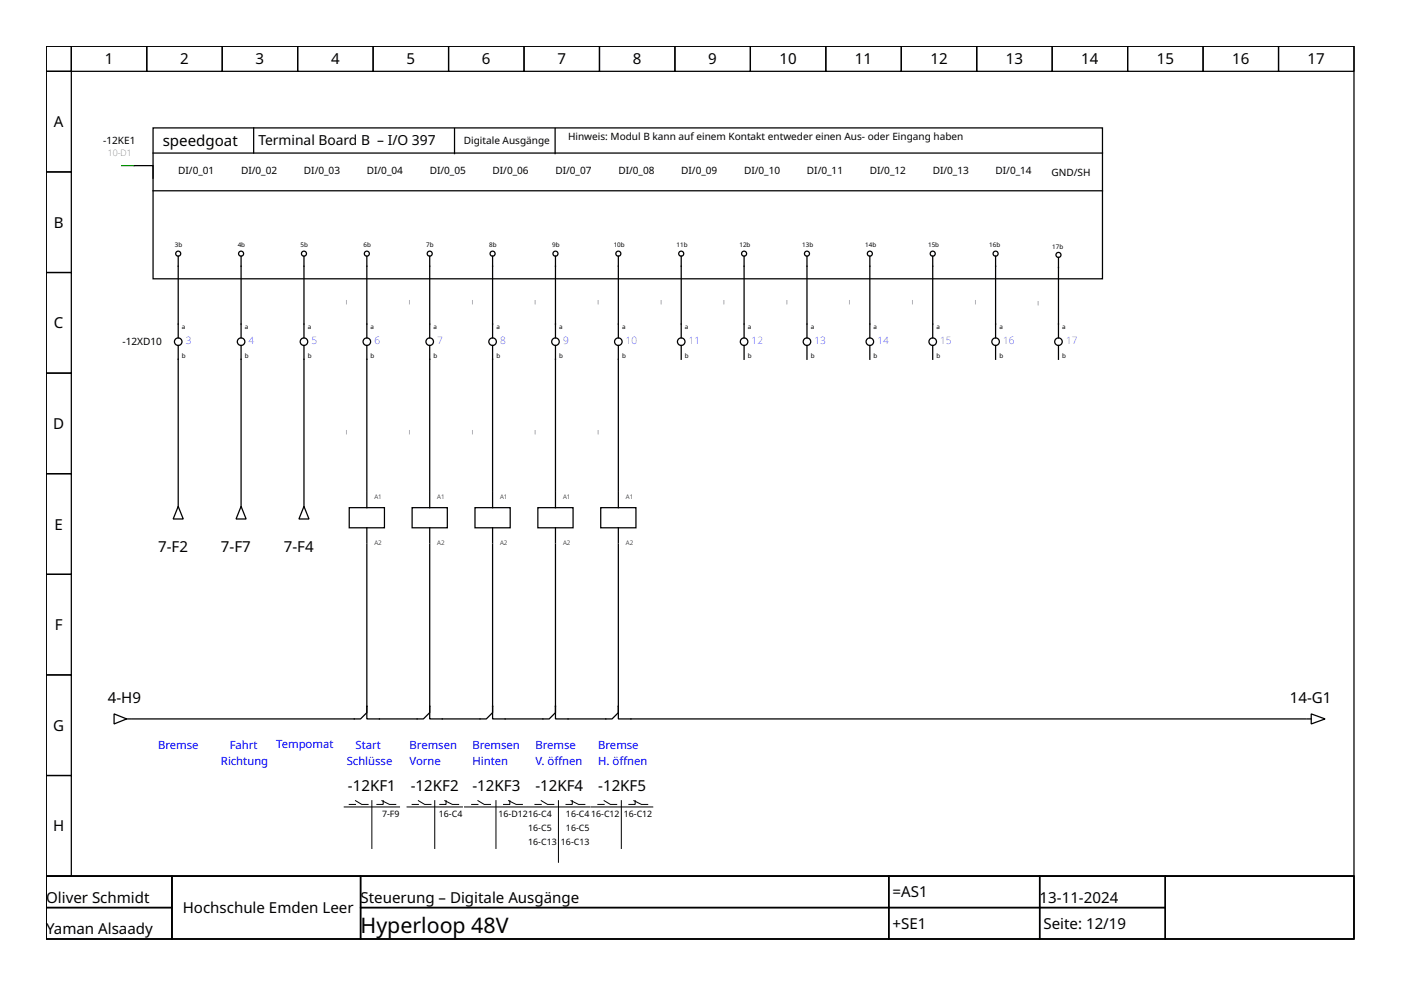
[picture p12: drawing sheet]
<svg xmlns="http://www.w3.org/2000/svg" width="297mm" height="210mm" viewBox="0 0 297 210" stroke-linecap="round" stroke-linejoin="round" font-family="sans-serif">
<g fill="none" stroke="#000" stroke-width=".27">
<path d="M9.8 9.8h277.3v176h-277.3zM9.8 9.8h5.3v5.3h-5.3zM9.8 15.1h5.3v21.4h-5.3zM15.1 9.8h16v5.3h-16zM31.1 9.8h16v5.3h-16zM47.1 9.8h16v5.3h-16zM63.1 9.8h16v5.3h-16zM79.1 9.8h16v5.3h-16zM95.1 9.8h16v5.3h-16zM111.1 9.8h16v5.3h-16zM127.1 9.8h16v5.3h-16zM143.1 9.8h16v5.3h-16z"/>
<path d="M159.1 9.8h16v5.3h-16zM175.1 9.8h16v5.3h-16zM191.1 9.8h16v5.3h-16zM207.1 9.8h16v5.3h-16zM223.1 9.8h16v5.3h-16zM239.1 9.8h16v5.3h-16zM255.1 9.8h16v5.3h-16zM271.1 9.8h16v5.3h-16zM9.8 36.5h5.3v21.3h-5.3zM28.5 35.1h4v2.7M32.5 27.1h201.2v32h-201.2zM32.5 32.5h201.2"/>
<path d="M53.8 27.1v5.4M96.4 27.2v5.4M117.7 27.2v5.4M9.8 57.8h5.3v21.3h-5.3zM32.5 40.5h201.2M37.8 54.3v17.3M51.1 54.3v17.3M64.4 54.3v17.3M77.8 54.3v17.3M91.1 54.3v17.3M104.4 54.3v17.3M117.8 54.3v17.3"/>
<path d="M131.1 54.3v17.3M144.4 54.3v17.3M157.8 54.3v17.3M171.1 54.3v17.3M184.4 54.3v17.3M197.8 54.3v17.3M211.1 54.3v17.3M224.4 54.6v17M9.8 79.1h5.3v21.3h-5.3zM37.8 73.2v33.1M51.1 73.2v33.1M64.4 73.2v33.1"/>
<path d="M77.8 73.2v31M91.1 73.2v31M104.4 73.2v31M117.8 73.2v31M131.1 73.2v31M144.4 73.2v3M157.8 73.2v3M171.1 73.2v3M184.4 73.2v3M197.8 73.2v3M211.1 73.2v3M224.4 73.2v3"/>
<path d="M9.8 100.4h5.3v21.4h-5.3zM37.8 107.4l1.1 2.6h-2.2zM37.8 106.6v.8M51.1 107.4l1.1 2.6h-2.2zM51.1 106.6v.8M64.4 107.4l1.1 2.6h-2.1zM64.4 106.6v.8M74 107.6h7.5v4.3h-7.5zM77.8 104.4v3.2M77.8 111.9v3.2M77.8 115.4v34.4M87.4 107.6h7.4v4.3h-7.4z"/>
<path d="M91.1 115.4v34.4M91.1 104.4v3.2M91.1 111.9v3.2M100.7 107.6h7.5v4.3h-7.5zM104.4 104.4v3.2M104.4 111.9v3.2M104.4 115.4v34.4M114 107.6h7.5v4.3h-7.5zM117.8 104.4v3.2M117.8 111.9v3.2M117.8 115.4v34.4M127.4 107.6h7.4v4.3h-7.4z"/>
<path d="M131.1 115.4v34.4M131.1 104.4v3.2M131.1 111.9v3.2M9.8 121.8h5.3v21.3h-5.3zM9.8 143.1h5.3v21.3h-5.3zM24.2 151.4l2.7 1-2.7 1.1zM26.9 152.4h.8M77.8 149.8v2.6h2.6h9.4l1.3-1.3v-1.3M77.8 149.8v1.3l-1.4 1.3h-48.5M91.1 149.8v2.6h2.7h9.3l1.3-1.3v-1.3M104.4 149.8v2.6h2.7h9.3l1.4-1.3v-1.3M117.8 149.8v2.6h2.6h9.4l1.3-1.3v-1.3"/>
<path d="M131.1 149.8v2.6h145.8M277.2 152.4h.8M278 151.4l2.9 1-2.9 1.1zM9.8 164.4h5.3v21.4h-5.3zM9.8 185.8h277.3v13.3h-277.3zM9.8 185.8h26.7v6.6h-26.7zM9.8 192.4h26.7v6.7h-26.7zM36.5 185.8h39.9v13.3h-39.9zM76.4 185.8h112v6.6h-112zM76.4 192.4h112v6.7h-112zM188.4 185.8h32v6.6h-32zM188.4 192.4h32v6.7h-32z"/>
<path d="M220.4 185.8h26.7v6.6h-26.7zM220.4 192.4h26.7v6.7h-26.7zM247.1 185.8h40v13.3h-40z"/>
<circle cx="37.8" cy="53.8" r=".53"/>
<circle cx="51.1" cy="53.8" r=".53"/>
<circle cx="64.4" cy="53.8" r=".53"/>
<circle cx="77.8" cy="53.8" r=".53"/>
<circle cx="91.1" cy="53.8" r=".53"/>
<circle cx="104.4" cy="53.8" r=".53"/>
<circle cx="117.8" cy="53.8" r=".53"/>
<circle cx="131.1" cy="53.8" r=".53"/>
<circle cx="144.4" cy="53.8" r=".53"/>
<circle cx="157.8" cy="53.8" r=".53"/>
<circle cx="171.1" cy="53.8" r=".53"/>
<circle cx="184.4" cy="53.8" r=".53"/>
<circle cx="197.8" cy="53.8" r=".53"/>
<circle cx="211.1" cy="53.8" r=".53"/>
<circle cx="224.4" cy="54" r=".53"/>
<circle cx="37.8" cy="72.4" r=".8"/>
<circle cx="51.1" cy="72.4" r=".8"/>
<circle cx="64.4" cy="72.4" r=".8"/>
<circle cx="77.8" cy="72.4" r=".8"/>
<circle cx="91.1" cy="72.4" r=".8"/>
<circle cx="104.4" cy="72.4" r=".8"/>
<circle cx="117.8" cy="72.4" r=".8"/>
<circle cx="131.1" cy="72.4" r=".8"/>
<circle cx="144.4" cy="72.4" r=".8"/>
<circle cx="157.8" cy="72.4" r=".8"/>
<circle cx="171.1" cy="72.4" r=".8"/>
<circle cx="184.4" cy="72.4" r=".8"/>
<circle cx="197.8" cy="72.4" r=".8"/>
<circle cx="211.1" cy="72.4" r=".8"/>
<circle cx="224.4" cy="72.4" r=".8"/>
</g>
<g fill="none" stroke="#000" stroke-width=".21">
<path d="M73 171.1h11.7M74 170.6h1.4M75.4 169.8l1.3 .8h1.3M78.8 169.8v10.1M81 169.8l1.6 .8h1.3M81.2 169.8v.8h-1.3M86.3 171.1h11.7M87.4 170.6h1.3M88.7 169.8l1.3 .8h1.4M92.2 169.8v10.1M94.3 169.8l1.6 .8h1.3M94.6 169.8v.8h-1.4"/>
<path d="M98.5 171.1h13.3M100 170.6h1.3M101.3 169.8l1.4 .8h1.3M105.2 169.8v10.1M107.8 169.8l1.6 .8h1.4M108.1 169.8v.8h-1.3M112 171.1h13.1M113.4 170.6h1.4M114.8 169.8l1.3 .8h1.3M118.4 169.8v13M121.1 169.8l1.6 .8h1.3M121.3 169.8v.8h-1.3"/>
<path d="M125.3 171.1h13.1M126.8 170.6h1.3M128.1 169.8l1.3 .8h1.4M131.7 169.8v10.1M134.4 169.8l1.6 .8h1.3M134.7 169.8v.8h-1.4"/>
</g>
<path d="M25.8 35.1h2.7" fill="none" stroke="#0f0" stroke-width=".27"/>
<text font-size="4.5" x="76.4" y="197.8">Hyperloop 48V</text>
<g font-size="3.2">
<text x="22.2" y="13.7">1</text>
<text x="38.2" y="13.7">2</text>
<text x="54.2" y="13.7">3</text>
<text x="70.2" y="13.7">4</text>
<text x="86.2" y="13.7">5</text>
<text x="102.2" y="13.7">6</text>
<text x="118.2" y="13.7">7</text>
<text x="134.2" y="13.7">8</text>
<text x="150.2" y="13.7">9</text>
<text x="165.3" y="13.7">10</text>
<text x="181.3" y="13.7">11</text>
<text x="197.3" y="13.7">12</text>
<text x="213.3" y="13.7">13</text>
<text x="229.3" y="13.7">14</text>
<text x="245.2" y="13.7">15</text>
<text x="261.2" y="13.7">16</text>
<text x="277.2" y="13.7">17</text>
<text x="11.4" y="27">A</text>
<text x="34.5" y="31">speedgoat</text>
<text x="11.4" y="48.3">B</text>
<text x="11.4" y="69.6">C</text>
<text x="11.3" y="91">D</text>
<text x="11.6" y="112.3">E</text>
<text x="33.5" y="117">7-F2</text>
<text x="46.8" y="117">7-F7</text>
<text x="60.2" y="117">7-F4</text>
<text x="11.6" y="133.6">F</text>
<text x="22.9" y="149">4-H9</text>
<text x="273.5" y="149">14-G1</text>
<text x="11.3" y="155">G</text>
<text x="73.8" y="167.6">-12KF1</text>
<text x="87.1" y="167.6">-12KF2</text>
<text x="100.2" y="167.6">-12KF3</text>
<text x="113.5" y="167.6">-12KF4</text>
<text x="126.8" y="167.6">-12KF5</text>
<text x="11.3" y="176.3">H</text>
<text x="9.8" y="191.4">Oliver Schmidt</text>
<text x="76.4" y="191.4">Steuerung – Digitale Ausgänge</text>
<text x="189.3" y="190.3">=AS1</text>
<text x="220.4" y="191.4">13-11-2024</text>
<text x="38.7" y="193.6">Hochschule Emden Leer</text>
<text x="189.3" y="197">+SE1</text>
<text x="221.2" y="197">Seite: 12/19</text>
<text x="9.8" y="198">Yaman Alsaady</text>
</g>
<text font-size="2.9" x="54.8" y="30.7">Terminal Board B – I/O 397</text>
<g font-size="2.4">
<text x="73.8" y="63.6" transform="rotate(90 73.8 63.6)">_</text>
<text x="87.1" y="63.6" transform="rotate(90 87.1 63.6)">_</text>
<text x="100.4" y="63.6" transform="rotate(90 100.4 63.6)">_</text>
<text x="113.8" y="63.6" transform="rotate(90 113.8 63.6)">_</text>
<text x="127.1" y="63.6" transform="rotate(90 127.1 63.6)">_</text>
<text x="140.4" y="63.6" transform="rotate(90 140.4 63.6)">_</text>
<text x="153.8" y="63.6" transform="rotate(90 153.8 63.6)">_</text>
<text x="167.1" y="63.6" transform="rotate(90 167.1 63.6)">_</text>
<text x="180.4" y="63.6" transform="rotate(90 180.4 63.6)">_</text>
<text x="193.8" y="63.6" transform="rotate(90 193.8 63.6)">_</text>
<text x="207.1" y="63.6" transform="rotate(90 207.1 63.6)">_</text>
<text x="220.4" y="63.8" transform="rotate(90 220.4 63.8)">_</text>
<text x="73.8" y="91.2" transform="rotate(90 73.8 91.2)">_</text>
<text x="87.1" y="91.2" transform="rotate(90 87.1 91.2)">_</text>
<text x="100.4" y="91.2" transform="rotate(90 100.4 91.2)">_</text>
<text x="113.8" y="91.2" transform="rotate(90 113.8 91.2)">_</text>
<text x="127.1" y="91.2" transform="rotate(90 127.1 91.2)">_</text>
</g>
<g font-size="2.4" fill="#00f">
<text x="33.5" y="158.8">Bremse</text>
<text x="48.7" y="158.8">Fahrt</text>
<text x="58.6" y="158.7">Tempomat</text>
<text x="75.4" y="158.8">Start</text>
<text x="86.8" y="158.8">Bremsen</text>
<text x="100.2" y="158.8">Bremsen</text>
<text x="113.5" y="158.8">Bremse</text>
<text x="126.8" y="158.8">Bremse</text>
<text x="46.8" y="162.3">Richtung</text>
<text x="73.5" y="162.3">Schlüsse</text>
<text x="86.8" y="162.3">Vorne</text>
<text x="100.2" y="162.3">Hinten</text>
<text x="113.5" y="162.3">V. öfnen</text>
<text x="117.5" y="162.3">f</text>
<text x="126.8" y="162.3">H. öfnen</text>
<text x="131.3" y="162.3">f</text>
</g>
<g font-size="2.1">
<text x="120.4" y="29.8">Hinweis: Modul B kann auf einem Kontakt entweder einen Aus- oder Eingang haben</text>
<text x="21.9" y="30.6">-12KE1</text>
<text x="98.3" y="30.4">Digitale Ausgänge</text>
<text x="37.8" y="37">DI/0_01</text>
<text x="51.1" y="37">DI/0_02</text>
<text x="64.4" y="37">DI/0_03</text>
<text x="77.8" y="37">DI/0_04</text>
<text x="91.1" y="37">DI/0_05</text>
<text x="104.4" y="37">DI/0_06</text>
<text x="117.8" y="37">DI/0_07</text>
<text x="131.1" y="37">DI/0_08</text>
<text x="144.4" y="37">DI/0_09</text>
<text x="157.8" y="37">DI/0_10</text>
<text x="171.1" y="37">DI/0_11</text>
<text x="184.4" y="37">DI/0_12</text>
<text x="197.8" y="37">DI/0_13</text>
<text x="211.1" y="37">DI/0_14</text>
<text x="222.9" y="37.4">GND/SH</text>
<text x="26" y="73.2">-12XD10</text>
</g>
<g font-size="2.1" fill="#00f">
<text x="39.4" y="73">3</text>
<text x="52.7" y="73">4</text>
<text x="66" y="73">5</text>
<text x="79.4" y="73">6</text>
<text x="92.7" y="73">7</text>
<text x="106" y="73">8</text>
<text x="119.4" y="73">9</text>
<text x="132.7" y="73">10</text>
<text x="146" y="73">11</text>
<text x="159.4" y="73">12</text>
<text x="172.7" y="73">13</text>
<text x="186" y="73">14</text>
<text x="199.4" y="73">15</text>
<text x="212.7" y="73">16</text>
<text x="226" y="73">17</text>
</g>
<text font-size="1.9" fill="#0a0" x="22.9" y="33">10-D1</text>
<g font-size="1.9">
<text x="81" y="173.2">7-F9</text>
<text x="93.1" y="173.2">16-C4</text>
<text x="105.7" y="173.2">16-D1216-C4</text>
<text x="120" y="173.2">16-C4</text>
<text x="125.3" y="173.2">16-C12</text>
<text x="132.3" y="173.2">16-C12</text>
<text x="112" y="176.2">16-C5</text>
<text x="112" y="179.1">16-C13</text>
<text x="118.9" y="179.1">16-C13</text>
<text x="120" y="176.2">16-C5</text>
</g>
<g font-size="1.3">
<text x="37.1" y="52.4">3b</text>
<text x="50.4" y="52.4">4b</text>
<text x="63.7" y="52.4">5b</text>
<text x="77.1" y="52.4">6b</text>
<text x="90.4" y="52.4">7b</text>
<text x="103.7" y="52.4">8b</text>
<text x="117.1" y="52.4">9b</text>
<text x="130.1" y="52.4">10b</text>
<text x="143.4" y="52.4">11b</text>
<text x="156.8" y="52.4">12b</text>
<text x="170.1" y="52.4">13b</text>
<text x="183.4" y="52.4">14b</text>
<text x="196.8" y="52.4">15b</text>
<text x="209.8" y="52.4">16b</text>
<text x="223.1" y="52.7">17b</text>
<text x="38.6" y="69.8">a</text>
<text x="51.9" y="69.8">a</text>
<text x="65.2" y="69.8">a</text>
<text x="78.6" y="69.8">a</text>
<text x="91.9" y="69.8">a</text>
<text x="105.2" y="69.8">a</text>
<text x="118.6" y="69.8">a</text>
<text x="131.9" y="69.8">a</text>
<text x="145.2" y="69.8">a</text>
<text x="158.6" y="69.8">a</text>
<text x="171.9" y="69.8">a</text>
<text x="185.2" y="69.8">a</text>
<text x="198.6" y="69.8">a</text>
<text x="211.9" y="69.8">a</text>
<text x="225.2" y="69.8">a</text>
<text x="38.6" y="75.9">b</text>
<text x="51.9" y="75.9">b</text>
<text x="65.2" y="75.9">b</text>
<text x="78.6" y="75.9">b</text>
<text x="91.9" y="75.9">b</text>
<text x="105.2" y="75.9">b</text>
<text x="118.6" y="75.9">b</text>
<text x="131.9" y="75.9">b</text>
<text x="145.2" y="75.9">b</text>
<text x="158.6" y="75.9">b</text>
<text x="171.9" y="75.9">b</text>
<text x="185.2" y="75.9">b</text>
<text x="198.6" y="75.9">b</text>
<text x="211.9" y="75.9">b</text>
<text x="225.2" y="75.9">b</text>
<text x="79.4" y="105.9">A1</text>
<text x="92.7" y="105.9">A1</text>
<text x="106" y="105.9">A1</text>
<text x="119.4" y="105.9">A1</text>
<text x="132.7" y="105.9">A1</text>
<text x="79.4" y="115.5">A2</text>
<text x="92.7" y="115.5">A2</text>
<text x="106" y="115.5">A2</text>
<text x="119.4" y="115.5">A2</text>
<text x="132.7" y="115.5">A2</text>
</g>
</svg>
